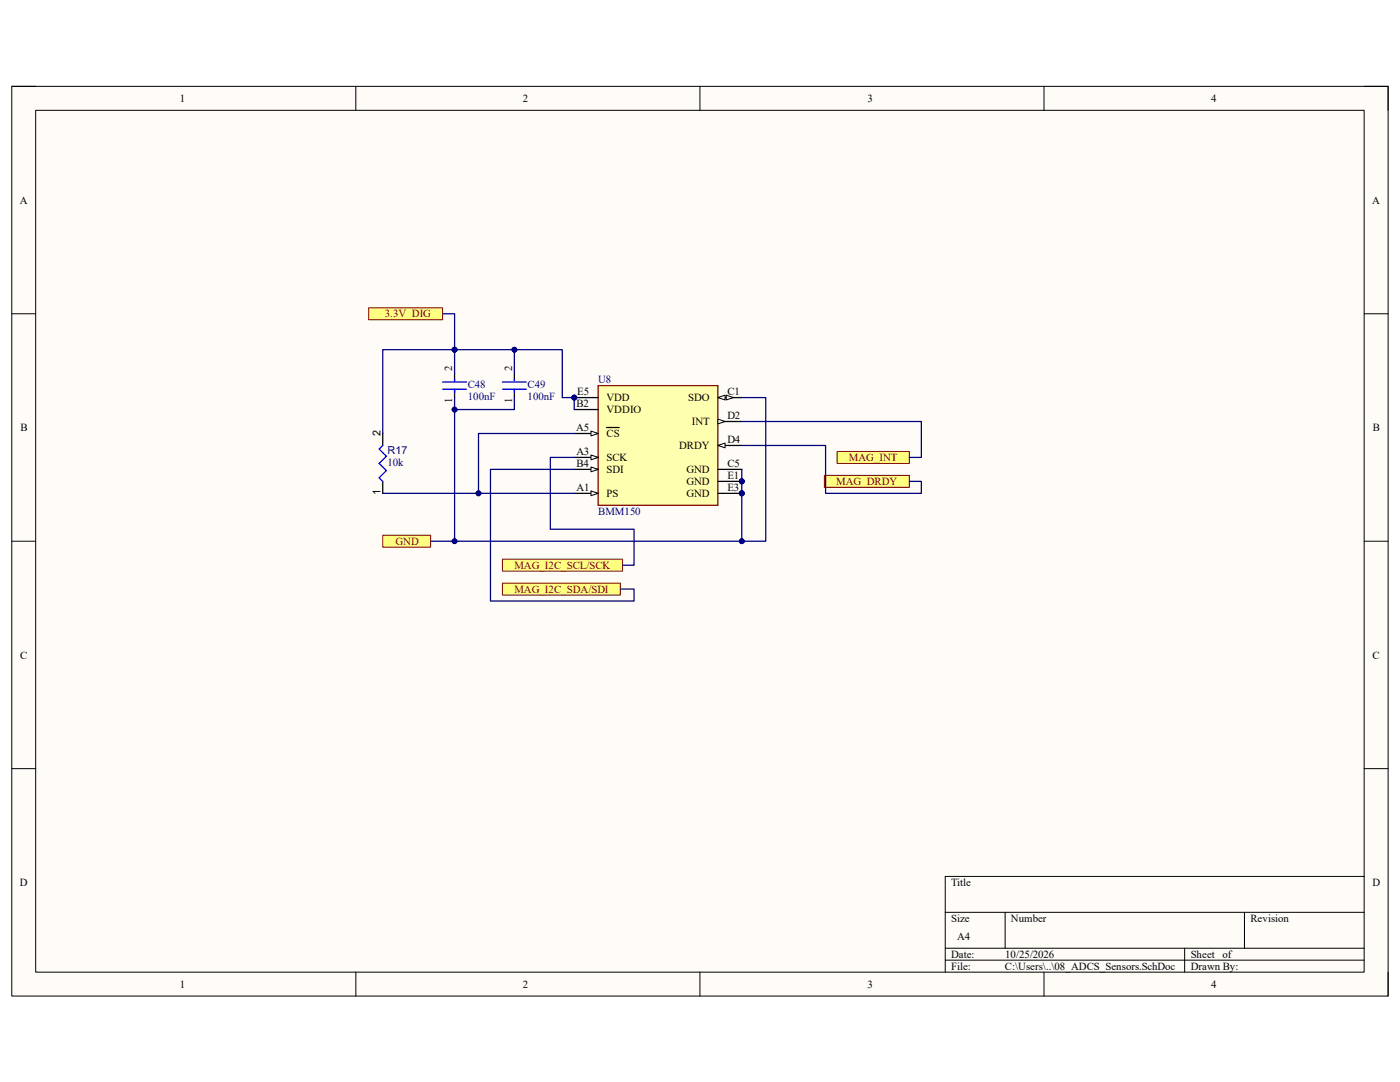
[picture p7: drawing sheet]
<svg xmlns="http://www.w3.org/2000/svg" width="279mm" height="216mm" viewBox="0 0 279 216" stroke-linecap="round" stroke-linejoin="round" font-family="sans-serif">
<path d="M2.3 17.2h274.7v181.6h-274.7z" fill-rule="evenodd" fill="#fffcf8"/>
<path d="M2.3 17.2h274.7v181.6h-274.7z" fill="none" stroke="#000" stroke-width=".2"/>
<path d="M7.1 22h265.1v172h-265.1z" fill-rule="evenodd" fill="#fffcf8"/>
<g fill="none" stroke="#000" stroke-width=".2">
<path d="M2.3 17.2h4.8M71 17.2v4.8M139.7 17.2v4.8M208.4 17.2v4.8M272.2 17.2h4.8v4.8M7.1 22h265.1v172h-265.1zM2.3 62.6h4.8M272.2 62.6h4.8M2.3 108h4.8M272.2 108h4.8M2.3 153.4h4.8M272.2 153.4h4.8"/>
<path d="M272.2 174.9h-83.6v19.1M71 194v4.8M139.7 194v4.8M188.6 182h83.6M188.6 189.2h83.6M188.6 191.6h83.6M200.6 182v7.2M208.4 194v4.8M236.4 189.2v4.8M248.4 182v7.2M277 194v4.8"/>
</g>
<circle cx="114.6" cy="79.3" r=".48" fill="#000080"/>
<circle cx="114.6" cy="79.3" r=".48" fill="none" stroke="#000080" stroke-width=".2"/>
<circle cx="148" cy="96.1" r=".48" fill="#000080"/>
<circle cx="148" cy="96.1" r=".48" fill="none" stroke="#000080" stroke-width=".2"/>
<circle cx="148" cy="98.4" r=".48" fill="#000080"/>
<circle cx="148" cy="98.4" r=".48" fill="none" stroke="#000080" stroke-width=".2"/>
<path d="M119.4 76.9h23.9v23.9h-23.9z" fill-rule="evenodd" fill="#ffffb0"/>
<path d="M119.4 76.9h23.9v23.9h-23.9z" fill="none" stroke="#800000" stroke-width=".25"/>
<path d="M114.6 79.3h4.8" fill="none" stroke="#000" stroke-width=".25"/>
<circle cx="114.6" cy="79.3" r=".48" fill="#000080"/>
<circle cx="114.6" cy="79.3" r=".48" fill="none" stroke="#000080" stroke-width=".2"/>
<path d="M114.6 81.7h4.8M114.6 86.5h4.8" fill="none" stroke="#000" stroke-width=".25"/>
<path d="M117.9 86l1.5 .5-1.5 .5z" fill="#f8fcff"/>
<path d="M117.9 86l1.5 .5-1.5 .5z" fill="none" stroke="#000" stroke-width=".2"/>
<path d="M121.1 85.3h2.5M143.3 88.9h4.7" fill="none" stroke="#000" stroke-width=".25"/>
<path d="M143.3 88.9l1.4-.5v1z" fill="#f8fcff"/>
<path d="M143.3 88.9l1.4-.5v1z" fill="none" stroke="#000" stroke-width=".2"/>
<path d="M143.3 84.1h4.7" fill="none" stroke="#000" stroke-width=".25"/>
<path d="M143.3 83.6l1.4 .5-1.4 .5z" fill="#f8fcff"/>
<path d="M143.3 83.6l1.4 .5-1.4 .5z" fill="none" stroke="#000" stroke-width=".2"/>
<path d="M114.6 98.4h4.8" fill="none" stroke="#000" stroke-width=".25"/>
<path d="M117.9 98l1.5 .4-1.5 .5z" fill="#f8fcff"/>
<path d="M117.9 98l1.5 .4-1.5 .5z" fill="none" stroke="#000" stroke-width=".2"/>
<path d="M114.6 91.3h4.8" fill="none" stroke="#000" stroke-width=".25"/>
<path d="M117.9 90.8l1.5 .5-1.5 .5z" fill="#f8fcff"/>
<path d="M117.9 90.8l1.5 .5-1.5 .5z" fill="none" stroke="#000" stroke-width=".2"/>
<path d="M114.6 93.7h4.8" fill="none" stroke="#000" stroke-width=".25"/>
<path d="M117.9 93.2l1.5 .5-1.5 .4z" fill="#f8fcff"/>
<path d="M117.9 93.2l1.5 .5-1.5 .4z" fill="none" stroke="#000" stroke-width=".2"/>
<path d="M143.3 79.3h4.7" fill="none" stroke="#000" stroke-width=".25"/>
<path d="M143.3 79.3l1.4-.4v.9z" fill="#f8fcff"/>
<path d="M143.3 79.3l1.4-.4v.9z" fill="none" stroke="#000" stroke-width=".2"/>
<path d="M144.9 78.9l1.5 .4-1.5 .5z" fill="#f8fcff"/>
<path d="M144.9 78.9l1.5 .4-1.5 .5z" fill="none" stroke="#000" stroke-width=".2"/>
<path d="M143.3 93.7h4.7M143.3 96h4.7" fill="none" stroke="#000" stroke-width=".25"/>
<circle cx="148" cy="96.1" r=".48" fill="#000080"/>
<circle cx="148" cy="96.1" r=".48" fill="none" stroke="#000080" stroke-width=".2"/>
<path d="M143.3 98.4h4.7" fill="none" stroke="#000" stroke-width=".25"/>
<circle cx="148" cy="98.4" r=".48" fill="#000080"/>
<circle cx="148" cy="98.4" r=".48" fill="none" stroke="#000080" stroke-width=".2"/>
<path d="M76.4 106.8h9.5v2.4h-9.5z" fill-rule="evenodd" fill="#ffff80"/>
<path d="M76.4 106.8h9.5v2.4h-9.5z" fill="none" stroke="#800000" stroke-width=".2"/>
<path d="M73.6 61.4h14.7v2.4h-14.7z" fill-rule="evenodd" fill="#ffff80"/>
<path d="M73.6 61.4h14.7v2.4h-14.7z" fill="none" stroke="#800000" stroke-width=".2"/>
<path d="M167.1 90.1h14.4v2.4h-14.4z" fill-rule="evenodd" fill="#ffff80"/>
<path d="M167.1 90.1h14.4v2.4h-14.4z" fill="none" stroke="#800000" stroke-width=".2"/>
<path d="M164.5 94.9h17v2.4h-17z" fill-rule="evenodd" fill="#ffff80"/>
<path d="M164.5 94.9h17v2.4h-17z" fill="none" stroke="#800000" stroke-width=".2"/>
<path d="M100.3 111.6h23.9v2.4h-23.9z" fill-rule="evenodd" fill="#ffff80"/>
<path d="M100.3 111.6h23.9v2.4h-23.9z" fill="none" stroke="#800000" stroke-width=".2"/>
<path d="M76.4 86.5v2.4M76.4 96v2.4" fill="none" stroke="#000" stroke-width=".25"/>
<path d="M76.4 88.9l-.7 .7 1.4 1.4-1.4 1.5 1.4 1.4-1.4 1.4 .7 .7" fill="none" stroke="#00f" stroke-width=".25"/>
<path d="M100.3 116.4h23.5v2.3h-23.5z" fill-rule="evenodd" fill="#ffff80"/>
<path d="M100.3 116.4h23.5v2.3h-23.5z" fill="none" stroke="#800000" stroke-width=".2"/>
<path d="M148 93.7v2.3" fill="none" stroke="#000080" stroke-width=".25"/>
<circle cx="148" cy="96.1" r=".48" fill="#000080"/>
<circle cx="148" cy="96.1" r=".48" fill="none" stroke="#000080" stroke-width=".2"/>
<path d="M148 96v2.4" fill="none" stroke="#000080" stroke-width=".25"/>
<circle cx="148" cy="98.4" r=".48" fill="#000080"/>
<circle cx="148" cy="98.4" r=".48" fill="none" stroke="#000080" stroke-width=".2"/>
<circle cx="148" cy="96.1" r=".48" fill="#000080"/>
<circle cx="148" cy="96.1" r=".48" fill="none" stroke="#000080" stroke-width=".2"/>
<path d="M148 98.4v9.6h-62.1" fill="none" stroke="#000080" stroke-width=".25"/>
<circle cx="148" cy="98.4" r=".48" fill="#000080"/>
<circle cx="148" cy="98.4" r=".48" fill="none" stroke="#000080" stroke-width=".2"/>
<circle cx="148" cy="108" r=".48" fill="#000080"/>
<circle cx="148" cy="108" r=".48" fill="none" stroke="#000080" stroke-width=".2"/>
<circle cx="90.7" cy="108" r=".48" fill="#000080"/>
<circle cx="90.7" cy="108" r=".48" fill="none" stroke="#000080" stroke-width=".2"/>
<path d="M148 79.3h4.8v28.7h-4.8" fill="none" stroke="#000080" stroke-width=".25"/>
<circle cx="148" cy="108" r=".48" fill="#000080"/>
<circle cx="148" cy="108" r=".48" fill="none" stroke="#000080" stroke-width=".2"/>
<path d="M114.6 86.5h-19.1v11.9h19.1M148.1 84.1h35.8v7.2h-2.4M148.1 88.9h16.7v9.5h19.1v-2.3h-2.4" fill="none" stroke="#000080" stroke-width=".25"/>
<circle cx="95.5" cy="98.4" r=".48" fill="#000080"/>
<circle cx="95.5" cy="98.4" r=".48" fill="none" stroke="#000080" stroke-width=".2"/>
<path d="M76.4 98.4h19.1" fill="none" stroke="#000080" stroke-width=".25"/>
<circle cx="95.5" cy="98.4" r=".48" fill="#000080"/>
<circle cx="95.5" cy="98.4" r=".48" fill="none" stroke="#000080" stroke-width=".2"/>
<path d="M90.7 79.3v28.7M114.6 91.3h-4.8v14.3h16.7v7.2h-2.3M114.6 93.7h-16.7v26.2h28.6v-2.4h-2.7" fill="none" stroke="#000080" stroke-width=".25"/>
<path d="M90.7 74.6v1.4M90.7 77.7v1.6M102.7 74.6v1.4M102.7 77.7v1.6" fill="none" stroke="#000" stroke-width=".25"/>
<path d="M88.3 77.7h4.8M88.3 76.2h4.8M90.7 75.8v.2M90.7 77.7v.7M100.3 77.7h4.8M100.3 76.2h4.8M102.7 75.8v.2M102.7 77.7v.7" fill="none" stroke="#00f" stroke-width=".25"/>
<circle cx="90.7" cy="81.7" r=".48" fill="#000080"/>
<circle cx="90.7" cy="81.7" r=".48" fill="none" stroke="#000080" stroke-width=".2"/>
<circle cx="90.7" cy="108" r=".48" fill="#000080"/>
<circle cx="90.7" cy="108" r=".48" fill="none" stroke="#000080" stroke-width=".2"/>
<path d="M102.7 79.3v2.4h-12" fill="none" stroke="#000080" stroke-width=".25"/>
<circle cx="90.7" cy="81.7" r=".48" fill="#000080"/>
<circle cx="90.7" cy="81.7" r=".48" fill="none" stroke="#000080" stroke-width=".2"/>
<path d="M88.3 62.6h2.4v12" fill="none" stroke="#000080" stroke-width=".25"/>
<circle cx="90.7" cy="69.8" r=".48" fill="#000080"/>
<circle cx="90.7" cy="69.8" r=".48" fill="none" stroke="#000080" stroke-width=".2"/>
<path d="M90.7 69.8h12v4.8" fill="none" stroke="#000080" stroke-width=".25"/>
<circle cx="90.7" cy="69.8" r=".48" fill="#000080"/>
<circle cx="90.7" cy="69.8" r=".48" fill="none" stroke="#000080" stroke-width=".2"/>
<circle cx="102.7" cy="69.8" r=".48" fill="#000080"/>
<circle cx="102.7" cy="69.8" r=".48" fill="none" stroke="#000080" stroke-width=".2"/>
<path d="M102.7 69.8h9.5v9.5" fill="none" stroke="#000080" stroke-width=".25"/>
<circle cx="102.7" cy="69.8" r=".48" fill="#000080"/>
<circle cx="102.7" cy="69.8" r=".48" fill="none" stroke="#000080" stroke-width=".2"/>
<path d="M112.2 79.3h2.4v2.4" fill="none" stroke="#000080" stroke-width=".25"/>
<circle cx="114.6" cy="79.3" r=".48" fill="#000080"/>
<circle cx="114.6" cy="79.3" r=".48" fill="none" stroke="#000080" stroke-width=".2"/>
<path d="M90.7 69.8h-14.3v16.7" fill="none" stroke="#000080" stroke-width=".25"/>
<circle cx="90.7" cy="69.8" r=".48" fill="#000080"/>
<circle cx="90.7" cy="69.8" r=".48" fill="none" stroke="#000080" stroke-width=".2"/>
<g font-size="2.2">
<text x="35.9" y="20.4">1</text>
<text x="104.4" y="20.4">2</text>
<text x="173.1" y="20.4">3</text>
<text x="241.7" y="20.4">4</text>
<text x="3.9" y="40.6">A</text>
<text x="273.9" y="40.6">A</text>
<text x="90.3" y="74.1" transform="rotate(-90 90.3 74.1)">2</text>
<text x="102.2" y="74.1" transform="rotate(-90 102.2 74.1)">2</text>
<text x="90.3" y="80.4" transform="rotate(-90 90.3 80.4)">1</text>
<text x="102.2" y="80.4" transform="rotate(-90 102.2 80.4)">1</text>
<text x="115" y="81.3">B2</text>
<text x="115.2" y="78.9">E5</text>
<text x="121" y="80.1">VDD</text>
<text x="121" y="82.5">VDDIO</text>
<text x="137.3" y="80.1">SDO</text>
<text x="145.2" y="83.7">D2</text>
<text x="145.2" y="78.9">C1</text>
<text x="4.1" y="86">B</text>
<text x="75.9" y="87" transform="rotate(-90 75.9 87)">2</text>
<text x="115" y="86">A5</text>
<text x="121" y="87.2">CS</text>
<text x="135.5" y="89.6">DRDY</text>
<text x="138" y="84.8">INT</text>
<text x="145.2" y="88.4">D4</text>
<text x="274" y="86">B</text>
<text x="115" y="90.8">A3</text>
<text x="115" y="93.2">B4</text>
<text x="121" y="92">SCK</text>
<text x="121" y="94.4">SDI</text>
<text x="137" y="94.4">GND</text>
<text x="145.2" y="93.2">C5</text>
<text x="145.2" y="95.6">E1</text>
<text x="75.9" y="98.8" transform="rotate(-90 75.9 98.8)">1</text>
<text x="115.1" y="98">A1</text>
<text x="121" y="99.2">PS</text>
<text x="137" y="96.8">GND</text>
<text x="137" y="99.2">GND</text>
<text x="145.2" y="98">E3</text>
<text x="4" y="131.4">C</text>
<text x="273.9" y="131.4">C</text>
<text x="4" y="176.8">D</text>
<text x="189.8" y="176.8">Title</text>
<text x="273.9" y="176.8">D</text>
<text x="189.8" y="184">Size</text>
<text x="201.8" y="184">Number</text>
<text x="249.6" y="184">Revision</text>
<text x="189.8" y="191.1">Date:</text>
<text x="191" y="187.5">A4</text>
<text x="200.6" y="191.1">10/25/2026</text>
<text x="237.6" y="191.1">Sheet of</text>
<text x="35.9" y="197.1">1</text>
<text x="104.4" y="197.1">2</text>
<text x="173.1" y="197.1">3</text>
<text x="189.8" y="193.5">File:</text>
<text x="200.6" y="193.5">C:\Users\..\08_ADCS_Sensors.SchDoc</text>
<text x="237.6" y="193.5">Drawn By:</text>
<text x="241.7" y="197.1">4</text>
</g>
<g font-size="2.2" fill="#800000">
<text x="76.8" y="63.3">3.3V_DIG</text>
<text x="169.4" y="92">MAG_INT</text>
<text x="166.9" y="96.8">MAG_DRDY</text>
<text x="79" y="108.7">GND</text>
<text x="102.7" y="113.5">MAG_I2C_SCL/SCK</text>
<text x="102.7" y="118.3">MAG_I2C_SDA/SDI</text>
</g>
<g font-size="2.2" fill="#000080">
<text x="93.3" y="77.4">C48</text>
<text x="105.3" y="77.4">C49</text>
<text x="119.4" y="76.5">U8</text>
<text x="93.3" y="79.8">100nF</text>
<text x="105.3" y="79.8">100nF</text>
<text x="77.3" y="93">10k</text>
<text x="77.3" y="90.6">R17</text>
<text x="119.4" y="102.7">BMM150</text>
</g>
</svg>
